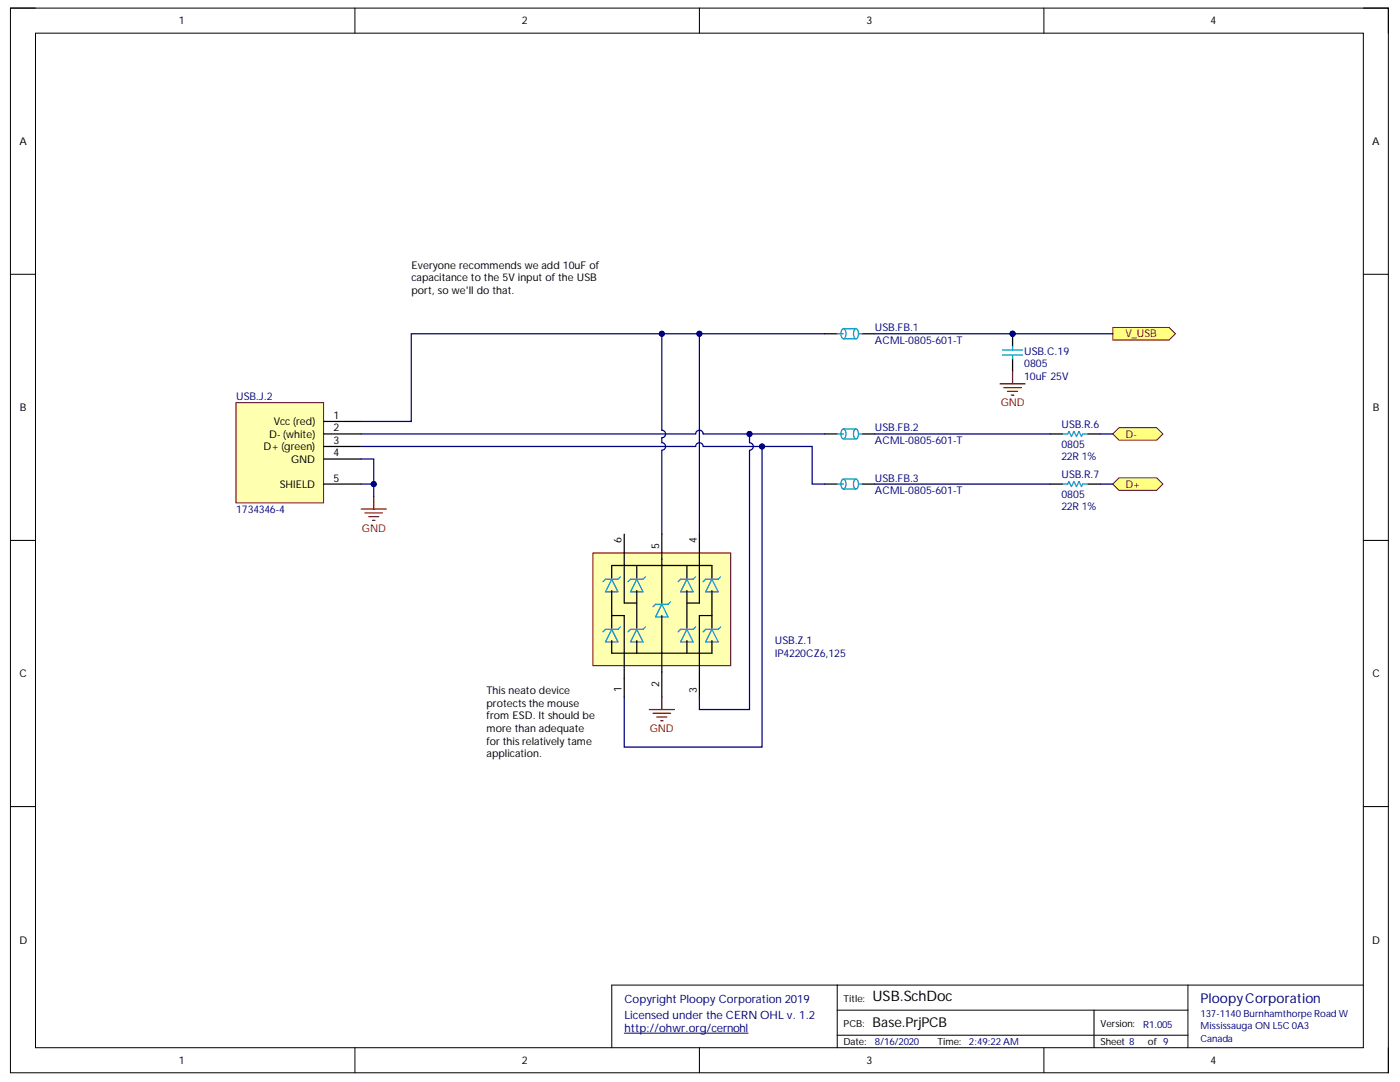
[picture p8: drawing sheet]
<svg xmlns="http://www.w3.org/2000/svg" width="279mm" height="216mm" viewBox="0 0 279 216" stroke-linecap="round" stroke-linejoin="round" font-family="sans-serif">
<path d="M2.1 1.6h275v212.5h-275z" fill="none" stroke="#000" stroke-width=".2"/>
<path d="M7.1 6.6h265v202.5h-265z" fill-rule="evenodd" fill="#fff"/>
<g fill="none" stroke="#000" stroke-width=".2">
<path d="M2.1 1.6h5M7.1 6.6h265v202.5h-265zM70.8 1.6v5M139.6 1.6v5M208.3 1.6v5M272.1 1.6h5v5M2.1 54.7h5M272.1 54.7h5M2.1 107.8h5M272.1 107.8h5M2.1 160.9h5M272.1 160.9h5"/>
<path d="M167.1 196.6v12.5M237.1 196.6v12.5M272.1 196.6h-150v12.5M70.8 209.1v5M139.6 209.1v5M167.1 201.6h70M167.1 206.6h70M208.3 209.1v5M218.3 201.6v7.5M277.1 209.1v5"/>
</g>
<path d="M124.6 206.2h24.7" fill="none" stroke="#000080" stroke-width=".2"/>
<path d="M209.6 86.6h2.5M217.1 86.6h2.5" fill="none" stroke="#000" stroke-width=".25"/>
<path d="M212.1 86.6h1l.2-.5 .5 1 .5-1 .5 1 .5-1 .5 1 .3-.5h1" fill="none" stroke="#009cca" stroke-width=".25"/>
<path d="M118.3 110.3h27.5v22.5h-27.5z" fill-rule="evenodd" fill="#ffffb0"/>
<path d="M118.3 110.3h27.5v22.5h-27.5z" fill="none" stroke="#800000" stroke-width=".2"/>
<g fill="none" stroke="#000" stroke-width=".25">
<path d="M209.6 96.6h2.5M217.1 96.6h2.5M122.1 115.3v-2.5h20v2.5M122.1 117.8v7.5M124.6 106.6v13.7h2.5M127.1 112.8v2.5M127.1 117.8v7.5M132.1 106.6v13.7M137.1 112.8v2.5M137.1 117.8v7.5M139.6 106.6v13.7h-2.5M142.1 117.8v7.5"/>
<path d="M122.1 122.8h2.5v16.3M122.1 127.8v2.5h20v-2.5M127.1 127.8v2.5M132.1 122.8v16.3M137.1 127.8v2.5M142.1 122.8h-2.5v16.3"/>
</g>
<g fill="none" stroke="#009cca" stroke-width=".25">
<path d="M212.1 96.6h1l.2-.5 .5 1 .5-1 .5 1 .5-1 .5 1 .3-.5h1M122.1 115.6l1.2 2.5h-2.5zM123.8 115.1l-.5 .5h-2.5l-.5 .5M127.1 115.6l1.2 2.5h-2.5zM128.8 115.1l-.5 .5h-2.5l-.5 .5M137.1 115.6l1.2 2.5h-2.5zM138.8 115.1l-.5 .5h-2.5l-.5 .5M142.1 115.6l1.2 2.5h-2.5zM143.8 115.1l-.5 .5h-2.5l-.5 .5M122.1 125.6l1.2 2.5h-2.5zM123.8 125.1l-.5 .5h-2.5l-.5 .5M127.1 125.6l1.2 2.5h-2.5z"/>
<path d="M128.8 125.1l-.5 .5h-2.5l-.5 .5M132.1 120.6l1.2 2.5h-2.5zM133.8 120.1l-.5 .5h-2.5l-.5 .5M137.1 125.6l1.2 2.5h-2.5zM138.8 125.1l-.5 .5h-2.5l-.5 .5M142.1 125.6l1.2 2.5h-2.5zM143.8 125.1l-.5 .5h-2.5l-.5 .5"/>
</g>
<path d="M132.1 139.1v2.5M129.6 141.6h5M130.3 142.3h3.5M131.1 143.1h2M131.8 143.8h.5" fill="none" stroke="#800000" stroke-width=".25"/>
<path d="M222.1 86.6l1.2-1.3h7.5l1.3 1.3-1.3 1.2h-7.5z" fill-rule="evenodd" fill="#ffff80"/>
<path d="M222.1 86.6l1.2-1.3h7.5l1.3 1.3-1.3 1.2h-7.5z" fill="none" stroke="#800000" stroke-width=".2"/>
<path d="M223.3 95.3h7.5l1.3 1.3-1.3 1.2h-7.5l-1.2-1.2z" fill-rule="evenodd" fill="#ffff80"/>
<path d="M223.3 95.3h7.5l1.3 1.3-1.3 1.2h-7.5l-1.2-1.2z" fill="none" stroke="#800000" stroke-width=".2"/>
<circle cx="202.1" cy="66.6" r=".5" fill="#000080"/>
<circle cx="202.1" cy="66.6" r=".5" fill="none" stroke="#000080" stroke-width=".2"/>
<path d="M202.1 66.6v2.5" fill="none" stroke="#000" stroke-width=".25"/>
<circle cx="202.1" cy="66.6" r=".5" fill="#000080"/>
<circle cx="202.1" cy="66.6" r=".5" fill="none" stroke="#000080" stroke-width=".2"/>
<path d="M202.1 71.6v2.5" fill="none" stroke="#000" stroke-width=".25"/>
<path d="M200.1 70.8h4M200.1 69.8h4M202.1 69.1v.7M202.1 70.8v.8" fill="none" stroke="#009cca" stroke-width=".25"/>
<path d="M199.6 76.6h5M200.3 77.3h3.5M201.1 78.1h2M201.8 78.8h.5M202.1 74.1v2.5" fill="none" stroke="#800000" stroke-width=".25"/>
<path d="M222.1 65.3h11.2l1.3 1.3-1.3 1.3h-11.2z" fill-rule="evenodd" fill="#ffff80"/>
<path d="M222.1 65.3h11.2l1.3 1.3-1.3 1.3h-11.2z" fill="none" stroke="#800000" stroke-width=".2"/>
<path d="M82.1 51.6h37.5v10h-37.5z" fill-rule="evenodd" fill="#fff"/>
<path d="M82.1 51.6h37.5v10h-37.5z" fill="none" stroke="#fff" stroke-width=".2"/>
<path d="M97.1 136.6h22.5v22.5h-22.5z" fill-rule="evenodd" fill="#fff"/>
<path d="M97.1 136.6h22.5v22.5h-22.5z" fill="none" stroke="#fff" stroke-width=".2"/>
<path d="M47.1 80.3h17.5v20h-17.5z" fill-rule="evenodd" fill="#ffffb0"/>
<path d="M47.1 80.3h17.5v20h-17.5z" fill="none" stroke="#800000" stroke-width=".2"/>
<path d="M164.6 66.6h2.5M172.1 66.6h2.5M64.6 84.1h7.5M64.6 86.6h7.5M64.6 89.1h7.5M64.6 91.6h7.5M64.6 96.6h7.5M164.6 86.6h2.5M164.6 96.6h2.5M172.1 86.6h2.5M172.1 96.6h2.5" fill="none" stroke="#000" stroke-width=".25"/>
<g fill="none" stroke="#009cca" stroke-width=".25">
<path d="M167.1 66.6h1.2M168.1 65.7l.2-.1a1.24 1.24 0 0 1 0 2 1.29 1.29 0 0 1-.2-1.9zM168.3 65.6h2.5M168.3 67.6h2.5M170.6 65.7l.2-.1a1.25 1.25 0 0 1 0 2 1.28 1.28 0 0 1-.2-1.9zM171.3 66.6h.8M167.1 86.6h1.2M167.1 96.6h1.2M168.1 85.7l.2-.1a1.24 1.24 0 0 1 0 2 1.29 1.29 0 0 1-.2-1.9zM168.1 95.7l.2-.1a1.24 1.24 0 0 1 0 2 1.29 1.29 0 0 1-.2-1.9zM168.3 85.6h2.5M168.3 87.6h2.5"/>
<path d="M168.3 95.6h2.5M168.3 97.6h2.5M170.6 85.7l.2-.1a1.25 1.25 0 0 1 0 2 1.28 1.28 0 0 1-.2-1.9zM170.6 95.7l.2-.1a1.25 1.25 0 0 1 0 2 1.28 1.28 0 0 1-.2-1.9zM171.3 86.6h.8M171.3 96.6h.8"/>
</g>
<path d="M74.6 99.1v2.5M72.1 101.6h5M72.8 102.3h3.5M73.6 103.1h2M74.3 103.8h.5" fill="none" stroke="#800000" stroke-width=".25"/>
<path d="M139.6 66.6v40" fill="none" stroke="#000080" stroke-width=".25"/>
<circle cx="139.6" cy="66.6" r=".5" fill="#000080"/>
<circle cx="139.6" cy="66.6" r=".5" fill="none" stroke="#000080" stroke-width=".2"/>
<path d="M72.1 89.1h66.7a.75 .75 0 0 1 .8-.8 .75 .75 0 0 1 .7 .8h21.8v7.5h2.5" fill="none" stroke="#000080" stroke-width=".25"/>
<circle cx="152.1" cy="89.1" r=".5" fill="#000080"/>
<circle cx="152.1" cy="89.1" r=".5" fill="none" stroke="#000080" stroke-width=".2"/>
<path d="M72.1 86.6h66.7a.75 .75 0 0 1 .8-.8 .75 .75 0 0 1 .7 .8h24.3" fill="none" stroke="#000080" stroke-width=".25"/>
<circle cx="149.6" cy="86.6" r=".5" fill="#000080"/>
<circle cx="149.6" cy="86.6" r=".5" fill="none" stroke="#000080" stroke-width=".2"/>
<path d="M164.6 66.6h-82.5v17.5h-10" fill="none" stroke="#000080" stroke-width=".25"/>
<circle cx="132.1" cy="66.6" r=".5" fill="#000080"/>
<circle cx="132.1" cy="66.6" r=".5" fill="none" stroke="#000080" stroke-width=".2"/>
<circle cx="139.6" cy="66.6" r=".5" fill="#000080"/>
<circle cx="139.6" cy="66.6" r=".5" fill="none" stroke="#000080" stroke-width=".2"/>
<path d="M152.1 89.1v60h-27.5v-10" fill="none" stroke="#000080" stroke-width=".25"/>
<circle cx="152.1" cy="89.1" r=".5" fill="#000080"/>
<circle cx="152.1" cy="89.1" r=".5" fill="none" stroke="#000080" stroke-width=".2"/>
<path d="M149.6 86.6v1.7a.75 .75 0 0 1 .7 .8 .75 .75 0 0 1-.7 .7v51.8h-10v-2.5" fill="none" stroke="#000080" stroke-width=".25"/>
<circle cx="149.6" cy="86.6" r=".5" fill="#000080"/>
<circle cx="149.6" cy="86.6" r=".5" fill="none" stroke="#000080" stroke-width=".2"/>
<path d="M174.6 66.6h47.5M174.6 96.6h35M174.6 86.6h35" fill="none" stroke="#000080" stroke-width=".25"/>
<circle cx="202.1" cy="66.6" r=".5" fill="#000080"/>
<circle cx="202.1" cy="66.6" r=".5" fill="none" stroke="#000080" stroke-width=".2"/>
<path d="M132.1 66.6v19.2a.75 .75 0 0 1 .7 .8 .75 .75 0 0 1-.7 .7v1a.75 .75 0 0 1 .7 .8 .75 .75 0 0 1-.7 .7v16.8M219.6 96.6h2.5M219.6 86.6h2.5" fill="none" stroke="#000080" stroke-width=".25"/>
<circle cx="132.1" cy="66.6" r=".5" fill="#000080"/>
<circle cx="132.1" cy="66.6" r=".5" fill="none" stroke="#000080" stroke-width=".2"/>
<path d="M72.1 96.6h2.5v2.5" fill="none" stroke="#000080" stroke-width=".25"/>
<circle cx="74.6" cy="96.6" r=".5" fill="#000080"/>
<circle cx="74.6" cy="96.6" r=".5" fill="none" stroke="#000080" stroke-width=".2"/>
<path d="M72.1 91.6h2.5v5" fill="none" stroke="#000080" stroke-width=".25"/>
<circle cx="74.6" cy="96.6" r=".5" fill="#000080"/>
<circle cx="74.6" cy="96.6" r=".5" fill="none" stroke="#000080" stroke-width=".2"/>
<text font-size="2.9" x="174.1" y="199.8">USB.SchDoc</text>
<text font-size="2.7" fill="#000080" x="239.6" y="200.1">PloopyCorporation</text>
<text font-size="2.7" x="174.1" y="204.8">Base.PrjPCB</text>
<g font-size="2.3" fill="#000080">
<text x="124.6" y="200.2">Copyright Ploopy Corporation 2019</text>
<text x="124.6" y="203.4">Licensed under the CERN OHL v. 1.2</text>
<text x="124.6" y="205.9">http://ohwr.org/cernohl</text>
</g>
<g font-size="2.1">
<text x="35.7" y="4.8">1</text>
<text x="104.1" y="4.8">2</text>
<text x="172.9" y="4.8">3</text>
<text x="241.6" y="4.8">4</text>
<text x="3.9" y="28.9">A</text>
<text x="273.8" y="28.9">A</text>
<text x="82.1" y="53.6">Everyone recommends we add 10uF of</text>
<text x="82.1" y="56.1">capacitance to the 5V input of the USB</text>
<text x="82.1" y="58.6">port, so we'll do that.</text>
<text x="4" y="82">B</text>
<text x="66.6" y="83.6">1</text>
<text x="274" y="82">B</text>
<text x="52.6" y="89.8">D+ (green)</text>
<text x="53.7" y="87.4">D- (white)</text>
<text x="54.6" y="84.8">Vcc (red)</text>
<text x="66.6" y="86.1">2</text>
<text x="66.6" y="88.6">3</text>
<text x="58.1" y="92.4">GND</text>
<text x="66.6" y="91.1">4</text>
<text x="55.8" y="97.3">SHIELD</text>
<text x="66.6" y="96.1">5</text>
<text x="124" y="108.3" transform="rotate(-90 124 108.3)">6</text>
<text x="131.5" y="109.6" transform="rotate(-90 131.5 109.6)">5</text>
<text x="139.1" y="108.3" transform="rotate(-90 139.1 108.3)">4</text>
<text x="3.9" y="135.2">C</text>
<text x="131.5" y="137.2" transform="rotate(-90 131.5 137.2)">2</text>
<text x="273.9" y="135.2">C</text>
<text x="97.1" y="138.5">Thisneato device</text>
<text x="97.1" y="141.1">protectsthe mouse</text>
<text x="97.1" y="143.5">from ESD. It should be</text>
<text x="124" y="138.1" transform="rotate(-90 124 138.1)">1</text>
<text x="139.1" y="138.4" transform="rotate(-90 139.1 138.4)">3</text>
<text x="97.1" y="146.1">more than adequate</text>
<text x="97.1" y="148.6">forthisrelatively tame</text>
<text x="97.1" y="151.1">application.</text>
<text x="3.9" y="188.3">D</text>
<text x="273.8" y="188.3">D</text>
<text x="35.7" y="212.3">1</text>
<text x="104.1" y="212.3">2</text>
<text x="172.9" y="212.3">3</text>
<text x="241.6" y="212.3">4</text>
</g>
<g font-size="2.1" fill="#000080">
<text x="174.6" y="66.1">USB.FB.1</text>
<text x="174.6" y="68.6">ACML-0805-601-T</text>
<text x="204.4" y="70.9">USB.C.19</text>
<text x="204.4" y="75.9">10uF 25V</text>
<text x="204.4" y="73.3">0805</text>
<text x="47.1" y="79.8">USB.J.2</text>
<text x="174.6" y="86.1">USB.FB.2</text>
<text x="174.6" y="88.6">ACML-0805-601-T</text>
<text x="211.8" y="85.3">USB.R.6</text>
<text x="211.8" y="89.3">0805</text>
<text x="211.8" y="91.8">22R 1%</text>
<text x="211.8" y="95.3">USB.R.7</text>
<text x="174.6" y="96.1">USB.FB.3</text>
<text x="174.6" y="98.6">ACML-0805-601-T</text>
<text x="211.8" y="101.8">22R 1%</text>
<text x="211.8" y="99.3">0805</text>
<text x="47.1" y="102.3">1734346-4</text>
<text x="154.6" y="128.6">USB.Z.1</text>
<text x="154.6" y="131.1">IP4220CZ6,125</text>
</g>
<g font-size="2.1" fill="#800000">
<text x="224.6" y="67.3">V_USB</text>
<text x="199.7" y="81.1">GND</text>
<text x="224.6" y="87.4">D-</text>
<text x="224.6" y="97.3">D+</text>
<text x="72.2" y="106.1">GND</text>
<text x="129.7" y="146.1">GND</text>
</g>
<g font-size="1.9">
<text x="168.3" y="199.9">Title:</text>
<text x="168.3" y="208.6">Date:</text>
<text x="168.3" y="204.8">PCB:</text>
<text x="187.1" y="208.6">Time:</text>
<text x="219.6" y="204.8">Version:</text>
<text x="219.6" y="208.6">Sheet 8</text>
<text x="229.1" y="208.6">of 9</text>
</g>
<g font-size="1.9" fill="#000080">
<text x="239.6" y="202.9">137-1140Burnhamthorpe Road W</text>
<text x="174.6" y="208.6">8/16/2020</text>
<text x="193.4" y="208.6">2:49:22AM</text>
<text x="228.1" y="205.1">R1.005</text>
<text x="239.6" y="205.3">Mississauga ON L5C 0A3</text>
<text x="239.6" y="207.9">Canada</text>
</g>
</svg>
